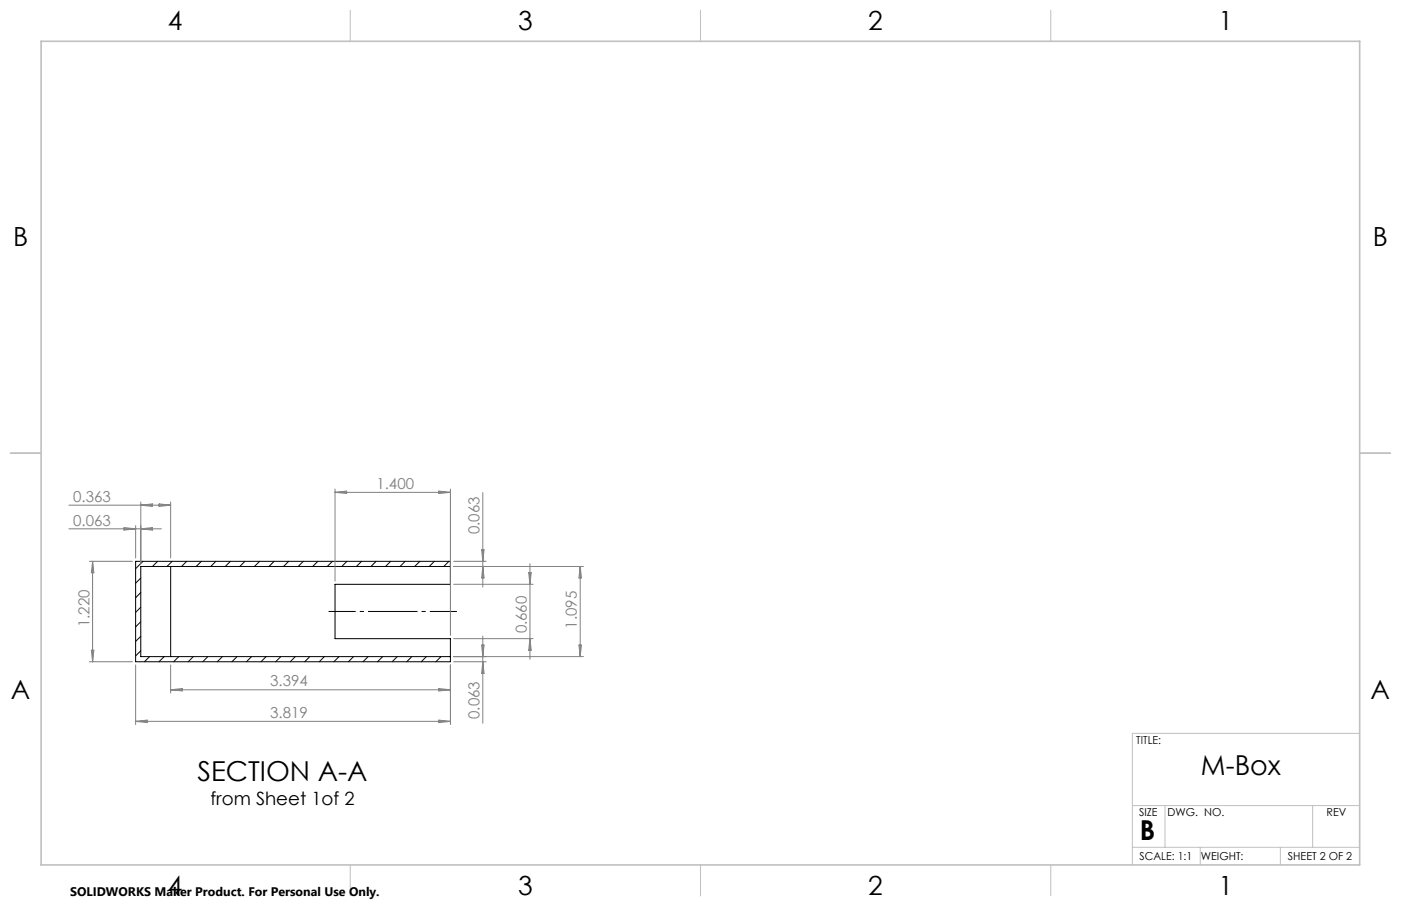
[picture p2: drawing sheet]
<svg xmlns="http://www.w3.org/2000/svg" width="432mm" height="279mm" viewBox="0 0 432 279" stroke-linecap="round" stroke-linejoin="round" font-family="sans-serif">
<g fill="none" stroke="#000" stroke-width=".31">
<path d="M41.8 173.1h97v7.1h-35.5v16.8h35.5v7.1h-97zM43.4 178.3l-1.6 1.5M44.1 173.1l-2.3 2.3M48.6 173.1l-1.6 1.6M52.6 174.7v27.8M53.1 173.1l-1.6 1.6M57.5 173.1l-1.5 1.6M62.1 173.1l-1.6 1.6M66.5 173.1l-1.6 1.6M71 173.1l-1.6 1.6M75.5 173.1l-1.6 1.6M80 173.1l-1.6 1.6"/>
<path d="M84.5 173.1l-1.6 1.6M89 173.1l-1.6 1.6M93.5 173.1l-1.6 1.6M98 173.1l-1.6 1.6M102.4 173.1l-1.5 1.6M106.9 173.1l-1.6 1.6M111.4 173.1l-1.5 1.6M115.9 173.1l-1.6 1.6M120.4 173.1l-1.6 1.6M124.9 173.1l-1.6 1.6M129.4 173.1l-1.6 1.6M133.9 173.1l-1.6 1.6"/>
<path d="M138.4 173.1l-1.6 1.6M138.8 174.7h-95.4v27.8h95.4M43.4 182.7l-1.6 1.6M43.4 187.3l-1.6 1.5M43.4 191.7l-1.6 1.6M43.4 196.2l-1.6 1.6M43.4 200.7l-1.6 1.6M46.1 202.5l-1.6 1.6M50.6 202.5l-1.6 1.6M55.1 202.5l-1.6 1.6M59.6 202.5l-1.6 1.6M64.1 202.5l-1.6 1.6"/>
<path d="M68.5 202.5l-1.5 1.6M73.1 202.5l-1.6 1.6M77.5 202.5l-1.5 1.6M82 202.5l-1.6 1.6M86.5 202.5l-1.6 1.6M91 202.5l-1.6 1.6M95.5 202.5l-1.6 1.6M100 202.5l-1.6 1.6M104.5 202.5l-1.6 1.6M109 202.5l-1.6 1.6M113.5 202.5l-1.6 1.6M117.9 202.5l-1.6 1.6"/>
<path d="M122.4 202.5l-1.5 1.6M126.9 202.5l-1.6 1.6M131.4 202.5l-1.6 1.6M135.9 202.5l-1.6 1.6"/>
</g>
<path d="M101.3 188.6h39.5" fill="none" stroke="#000" stroke-width=".31" stroke-dasharray="15.2 1.3 1.3 1.3" stroke-dashoffset="6.9" stroke-linecap="butt"/>
<g fill="none" stroke="#808080" stroke-width=".31">
<path d="M21.2 155.8h31.4M43.4 154.8v18.9M43.4 155.8l3.6-.4v.8zM49 155.4l3.6 .4-3.6 .4zM52.6 154.8v17.3M103.3 150.8v28.4M103.3 151.8h35.5M103.3 151.8l3.5-.4v.8zM135.3 151.4l3.5 .4-3.5 .4zM138.8 150.8v45.2M148.8 151.9v29.1M21.2 163.1h28.5"/>
<path d="M27.6 173.1h13.2M28.5 173.1l.4 3.5h-.7zM28.5 173.1v31M38.2 162.7l3.6 .4-3.6 .4zM41.8 162.1v10M43.4 163.1l3.6-.4v.8zM139.8 174.7h40M139.8 173.1h10M148.4 169.5h.8l-.4 3.6zM148.8 174.7l.4 3.5h-.8zM162.9 176.6h.8l-.4 3.6zM163.3 173.8v29.5"/>
<path d="M178.8 174.7l.4 3.5h-.8zM178.8 174.7v27.8M139.8 180.2h24.5M139.8 197h24.5M148.4 198.9h.8l-.4 3.6zM148.8 196.1v26.9M163.3 197l.4 3.5h-.8zM178.4 198.9h.8l-.4 3.6zM27.6 204.1h13.2M28.2 200.5h.7l-.4 3.6zM41.8 205.1v18.3M52.6 205.1v8.6"/>
<path d="M52.6 212.7h86.2M52.6 212.7l3.6-.4v.8zM135.3 212.3l3.5 .4-3.5 .4zM138.8 205.1v18.3M139.8 202.5h40M139.8 204.1h10M148.8 204.1l.4 3.5h-.8zM41.8 222.5h97M41.8 222.5l3.6-.4v.7zM135.3 222.1l3.5 .4-3.5 .3z"/>
</g>
<g fill="none" stroke="#c0c0c0" stroke-width=".31">
<path d="M107.9 3.2v9.5M215.9 3.2v9.5M323.8 3.2v9.5M3.1 139.7h9.6M419.1 139.7h9.5M419.1 226.2h-70.1v40.5M349 248.4h70.1M359.1 248.4v12.9M404.6 248.4v12.9M107.9 266.7v9.6M215.9 266.7v9.6M323.8 266.7v9.6"/>
<path d="M349 261.3h70.1M369.9 261.3v5.4M394.6 261.3v5.4"/>
</g>
<path d="M12.7 12.7h406.4v254h-406.4z" fill="none" stroke="#c0c0c0" stroke-width=".5"/>
<g font-size="8.5">
<text x="370.1" y="239">M-Box</text>
<text x="60.8" y="240.8">SECTION A-A</text>
<text x="351.3" y="259">B</text>
</g>
<g font-size="8.1">
<text x="51.7" y="9.3">4</text>
<text x="159.7" y="9.3">3</text>
<text x="267.6" y="9.3">2</text>
<text x="375.6" y="9.3">1</text>
<text x="4" y="76">B</text>
<text x="423.1" y="76">B</text>
<text x="3.3" y="215.7">A</text>
<text x="422.4" y="215.7">A</text>
<text x="51.7" y="276">4</text>
<text x="159.7" y="276">3</text>
<text x="267.6" y="276">2</text>
<text x="375.6" y="276">1</text>
</g>
<text font-size="5.6" x="64.9" y="248.1">from Sheet 1of 2</text>
<g font-size="4.7" fill="#808080">
<text x="22.6" y="154.8">0.363</text>
<text x="116" y="150.8">1.400</text>
<text x="22.6" y="162.1">0.063</text>
<text x="147.8" y="164.8" transform="rotate(-90 147.8 164.8)">0.063</text>
<text x="27.5" y="193.5" transform="rotate(-90 27.5 193.5)">1.220</text>
<text x="162.3" y="195.4" transform="rotate(-90 162.3 195.4)">0.660</text>
<text x="177.8" y="193.9" transform="rotate(-90 177.8 193.9)">1.095</text>
<text x="83.3" y="211.7">3.394</text>
<text x="83.3" y="221.4">3.819</text>
<text x="147.8" y="221.7" transform="rotate(-90 147.8 221.7)">0.063</text>
</g>
<text font-size="3.8" x="21.6" y="276.3">SOLIDWORKS Maker Product. For Personal Use Only.</text>
<g font-size="3.4">
<text x="350.2" y="229.5">TITLE:</text>
<text x="351.1" y="251.6">SIZE</text>
<text x="359.9" y="251.6">DWG. NO.</text>
<text x="408.9" y="251.7">REV</text>
<text x="351.2" y="265.2">SCALE: 1:1</text>
<text x="370.1" y="265.3">WEIGHT:</text>
<text x="396.9" y="265.2">SHEET 2 OF 2</text>
</g>
</svg>
